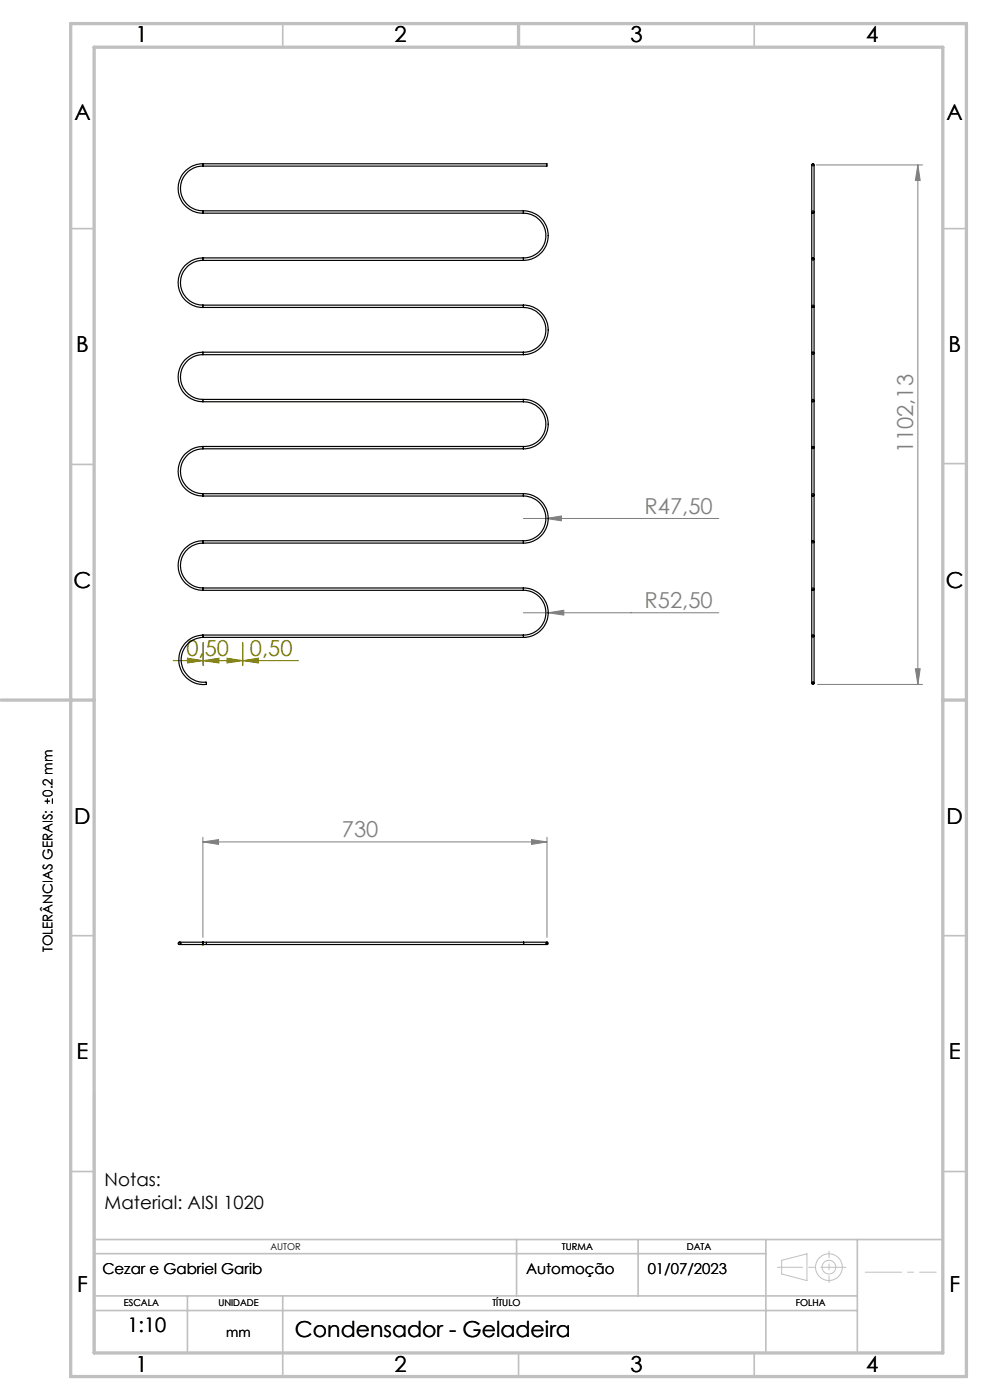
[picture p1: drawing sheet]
<svg xmlns="http://www.w3.org/2000/svg" width="210mm" height="297mm" viewBox="0 0 210 297" stroke-linecap="round" stroke-linejoin="round" font-family="sans-serif">
<path d="M9.5 170h1.1M10.1 169.4v1.1M11.1 169.4v1.1" fill="none" stroke="#000" stroke-width=".21"/>
<g fill="none" stroke="#c0c0c0" stroke-width=".21">
<path d="M165.8 267.4l5.4-1.4v5.7l-5.4-1.4z"/>
<circle cx="175.8" cy="268.8" r="1.44"/>
<circle cx="175.8" cy="268.8" r="2.83"/>
</g>
<path d="M39.8 139.6l3.3 .6-3.3 .4zM43.1 136.3v4.8M48.2 139.6l3.3 .6-3.3 .4zM51.5 136.3v4.8M36.7 140.2h26.6M43.1 140.2l3.3-.6v1zM51.5 140.2l3.3-.6v1zM42.8 200.4h.5M43 200.1v.5" fill="none" stroke="#808000" stroke-width=".21"/>
<g fill="none" stroke="#808080" stroke-width=".21">
<path d="M173.2 35h22.5M194.7 35v110.2M194.7 35l.5 3.3h-1zM111 110h41.5M115.8 110l3.3-.5v1zM111 130h41.5M116.3 130l3.3-.5v1zM173.4 145.2h22.3M194.2 141.9h1l-.5 3.3zM43 178.6l3.4-.5v1zM43 177.6v21.3M43 178.6h73"/>
<path d="M112.7 178.1l3.3 .5-3.3 .5zM116 177.6v21.3"/>
</g>
<path d="M42.8 200.4h.1M43.1 200.1h.1M43.1 200.6h.1M43.3 200.4h.1" fill="none" stroke="#808000" stroke-width=".21" stroke-dasharray="15.2 1.3 1.3 1.3"/>
<path d="M183.5 269.9h15.1" fill="none" stroke="#c0c0c0" stroke-width=".21" stroke-dasharray="15.2 1.3 1.3 1.3" stroke-dashoffset="7.5"/>
<path d="M200 260.4v7.3" fill="none" stroke="#c0c0c0" stroke-width=".21" stroke-dasharray="15.2 1.3 1.3 1.3" stroke-dashoffset="13.5"/>
<path d="M175.9 265.4v6.7" fill="none" stroke="#c0c0c0" stroke-width=".21" stroke-dasharray="15.2 1.3 1.3 1.3" stroke-dashoffset="13.8"/>
<path d="M164.9 268.8h14.5" fill="none" stroke="#c0c0c0" stroke-width=".21" stroke-dasharray="15.2 1.3 1.3 1.3" stroke-dashoffset="9.9"/>
<g fill="none" stroke="#c0c0c0" stroke-width=".35">
<path d="M60 5v5M160 5v5M15 48.5h5M200 48.5h5M15 98.5h5M200 98.4h5M15 198.5h5M200 198.5h5M15 248.5h5M200 248.5h5M20 274.9h161.9M20 263h180"/>
<path d="M20 278h161.9M20 266h142.5M39.8 274.9v12.1M60 274.9v17.1M109.6 263v11.9M135.4 263v11.9M162.5 263v24M181.9 263v24M110 287v5M160 287v5"/>
</g>
<path d="M20 231.8v55.2" fill="none" stroke="#c0c0c0" stroke-width=".5"/>
<path d="M15 5h190v287h-190zM20 10h180v277h-180zM110 5v5M.2 148.5h19.8M200 148.5h5" fill="none" stroke="#c0c0c0" stroke-width=".7"/>
<g fill="#808000">
<path d="M43.1 140.2l3.3-.6v1zM39.8 139.6l3.3 .6-3.3 .4z"/>
<path d="M48.2 139.6l3.3 .6-3.3 .4zM51.5 140.2l3.3-.6v1z"/>
</g>
<g fill="#808080">
<path d="M112.7 178.1l3.3 .5-3.3 .5zM43 178.6l3.4-.5v1z"/>
<path d="M115.8 110l3.3 .5v-1zM116.3 130l3.3 .5v-1z"/>
<path d="M194.7 35l.5 3.3h-1zM194.2 141.9h1l-.5 3.3z"/>
</g>
<g fill="none" stroke="#000" stroke-width=".25">
<path d="M43 35.2a4.7 4.7 0 0 0-4.7 4.8 4.7 4.7 0 0 0 4.7 4.7M43 34.7a5.2 5.2 0 0 0-5.2 5.3 5.2 5.2 0 0 0 5.2 5.2M43 34.7h73v.5h-73M43 34.7v.5M43 55.2a4.7 4.7 0 0 0-4.7 4.8 4.7 4.7 0 0 0 4.7 4.7M43 54.7a5.3 5.3 0 0 0-5.2 5.3 5.3 5.3 0 0 0 5.2 5.2M43 54.7v.5M43 44.7v.5M43 55.2h68M43 54.7h68M43 44.7h68M43 45.2h68"/>
<path d="M111 45.2a4.7 4.7 0 0 1 4.8 4.8 4.7 4.7 0 0 1-4.8 4.7M111 44.7a5.3 5.3 0 0 1 5.3 5.3 5.3 5.3 0 0 1-5.3 5.2M111 54.7v.5M111 44.7v.5M172.2 55v10M172.2 45v-9.7a.29 .29 0 0 1 .1-.5 .29 .29 0 0 1 .4 .2v10M172.2 45v10M172.2 55a.25 .25 0 0 1 .2-.3 .25 .25 0 0 1 .3 .3M172.2 45a.25 .25 0 0 0 .2 .2 .25 .25 0 0 0 .3-.2M172.7 55v10M172.7 45v10M43 75.2a4.7 4.7 0 0 0-4.7 4.8 4.7 4.7 0 0 0 4.7 4.7"/>
<path d="M43 74.7a5.3 5.3 0 0 0-5.2 5.3 5.3 5.3 0 0 0 5.2 5.2M43 64.7v.5M43 74.7v.5M43 75.2h68M43 74.7h68M43 64.7h68M43 65.2h68M111 65.2a4.7 4.7 0 0 1 4.8 4.8 4.7 4.7 0 0 1-4.8 4.7M111 64.7a5.3 5.3 0 0 1 5.3 5.3 5.3 5.3 0 0 1-5.3 5.2M111 64.7v.5M111 74.7v.5M172.2 75v10"/>
<path d="M172.2 65v10M172.2 75a.25 .25 0 0 1 .2-.3 .25 .25 0 0 1 .3 .3M172.2 65a.25 .25 0 0 0 .2 .2 .25 .25 0 0 0 .3-.2M172.7 75v10M172.7 65v10M43 95.2a4.8 4.8 0 0 0-4.7 4.8 4.8 4.8 0 0 0 4.7 4.7M43 94.7a5.3 5.3 0 0 0-5.2 5.3 5.3 5.3 0 0 0 5.2 5.2M43 94.7v.5M43 84.7v.5M43 84.7h68M43 85.2h68M43 95.2h68"/>
<path d="M43 94.7h68M111 85.2a4.7 4.7 0 0 1 4.8 4.8 4.7 4.7 0 0 1-4.8 4.7M111 84.7a5.2 5.2 0 0 1 5.3 5.3 5.2 5.2 0 0 1-5.3 5.2M111 84.7v.5M111 94.7v.5M172.2 95v10M172.2 85v10M172.2 85a.25 .25 0 0 0 .2 .2 .25 .25 0 0 0 .3-.2M172.2 95a.25 .25 0 0 1 .2-.3 .25 .25 0 0 1 .3 .3M172.7 95v10M172.7 85v10M43 115.2a4.8 4.8 0 0 0-4.7 4.8 4.8 4.8 0 0 0 4.7 4.7"/>
<path d="M43 114.7a5.3 5.3 0 0 0-5.2 5.3 5.3 5.3 0 0 0 5.2 5.2M43 104.7v.5M43 114.7v.5M43 104.7h68M43 105.2h68M43 115.2h68M43 114.7h68M111 105.2a4.7 4.7 0 0 1 4.8 4.8 4.7 4.7 0 0 1-4.8 4.7M111 104.7a5.2 5.2 0 0 1 5.3 5.3 5.2 5.2 0 0 1-5.3 5.2M111 104.7v.5M111 114.7v.5M172.2 115v10"/>
<path d="M172.2 105v10M172.2 115a.25 .25 0 0 1 .2-.3 .25 .25 0 0 1 .3 .3M172.2 105a.25 .25 0 0 0 .2 .2 .25 .25 0 0 0 .3-.2M172.7 115v10M172.7 105v10M43 134.7a5.2 5.2 0 0 0-5.1 5.6 5.2 5.2 0 0 0 5.9 4.8l-.1-.3a4.8 4.8 0 0 1-5.3-4.5 4.8 4.8 0 0 1 4.7-5.1M43 134.7v.5M43 124.7v.5M43 124.7h68M43 125.2h68M43 135.2h68M43 134.7h68"/>
<path d="M111 125.2a4.7 4.7 0 0 1 4.8 4.8 4.7 4.7 0 0 1-4.8 4.7M111 124.7a5.2 5.2 0 0 1 5.3 5.3 5.2 5.2 0 0 1-5.3 5.2M111 124.7v.5M111 134.7v.5M172.2 135v9.3a.6 .6 0 0 0 .2 .9l.1-.1a2.24 2.24 0 0 0 .2-1.6v-8.5M172.2 125v10M172.2 125a.25 .25 0 0 0 .2 .2 .25 .25 0 0 0 .3-.2M172.2 135a.25 .25 0 0 1 .2-.3 .25 .25 0 0 1 .3 .3M172.7 125v10M172.2 144.9v.1M172.7 144.9v.1M43 199.9h-4.7a.34 .34 0 0 0-.4 0 .34 .34 0 0 0 0 .5 .34 .34 0 0 0 .4 0h4.7"/>
<path d="M43 199.9v.5M43 199.9h73M116 199.9a.25 .25 0 0 1 .3 .2 .25 .25 0 0 1-.3 .3M116 199.9v.5M43 200.4h73"/>
</g>
<g fill="none" stroke="#000" stroke-width=".21" stroke-dasharray="1.3 .6">
<path d="M43.1 35.2v-.5M43.1 55.2v-.5M43.1 44.7v.5M111.1 55.2v-.5M111.1 44.7v.5M43.1 64.7v.5M43.1 75.2v-.5M111.1 64.7v.5M111.1 75.2v-.5M43.1 95.2v-.5M43.1 84.7v.5M111.1 84.7v.5"/>
<path d="M111.1 95.2v-.5M43.1 104.7v.5M43.1 115.2v-.5M111.1 104.7v.5M111.1 115.2v-.5M43.1 135v.2M43.1 124.7v.5M111.1 124.7v.5M111.1 135.2v-.5M172.2 144.9l.3 .3M172.2 145v-.2M172.5 145.2l.2-.3"/>
<path d="M43.1 199.9v.5M43.1 200.4v-.5"/>
</g>
<g fill="none" stroke="#000" stroke-width=".21" stroke-dasharray="1.3 .6" stroke-dashoffset=".4">
<path d="M172.7 35a.25 .25 0 0 1-.2 .2 .25 .25 0 0 1-.3-.2M172.7 55a.25 .25 0 0 1-.2 .2 .25 .25 0 0 1-.3-.2M172.7 45a.25 .25 0 0 0-.2-.3 .25 .25 0 0 0-.3 .3M172.7 75a.25 .25 0 0 1-.2 .2 .25 .25 0 0 1-.3-.2M172.7 65a.25 .25 0 0 0-.2-.3 .25 .25 0 0 0-.3 .3M172.7 85a.25 .25 0 0 0-.2-.3 .25 .25 0 0 0-.3 .3M172.7 95a.25 .25 0 0 1-.2 .2 .25 .25 0 0 1-.3-.2M172.7 115a.25 .25 0 0 1-.2 .2 .25 .25 0 0 1-.3-.2M172.7 105a.25 .25 0 0 0-.2-.3 .25 .25 0 0 0-.3 .3M172.2 135a.25 .25 0 0 0 .3 .2 .25 .25 0 0 0 .2-.2M172.7 125a.25 .25 0 0 0-.2-.3 .25 .25 0 0 0-.3 .3M172.2 144.8l.4-.1 .1 .3"/>
<path d="M38.1 199.9a.25 .25 0 0 1 .2 .2 .25 .25 0 0 1-.2 .3M38.2 199.9l-.3 .2 .3 .3M38.2 199.9l.2 .2-.2 .3M116.1 200.4a.25 .25 0 0 1-.3-.3 .25 .25 0 0 1 .3-.2"/>
</g>
<path d="M172.7 144.9a.25 .25 0 0 0-.2-.2 .25 .25 0 0 0-.3 .2" fill="none" stroke="#000" stroke-width=".21" stroke-dasharray="1.3 .6" stroke-dashoffset=".3"/>
<path d="M43.1 200.1v.3v-.5v.2M43.8 200.1v.3v-.5v.2M111.1 200.1v.3v-.5v.2" fill="none" stroke="#000" stroke-width=".21" stroke-dasharray="1.3 .6" stroke-dashoffset=".5"/>
<g font-size="4.7">
<text x="28.7" y="9">1</text>
<text x="83.7" y="9">2</text>
<text x="133.7" y="9">3</text>
<text x="183.7" y="9">4</text>
<text x="15.8" y="25.5">A</text>
<text x="200.8" y="25.5">A</text>
<text x="16.2" y="74.7">B</text>
<text x="201.2" y="74.8">B</text>
<text x="15.6" y="124.7">C</text>
<text x="200.6" y="124.7">C</text>
<text x="15.8" y="174.7">D</text>
<text x="200.8" y="174.8">D</text>
<text x="16.2" y="224.7">E</text>
<text x="201.3" y="224.7">E</text>
<text x="16.4" y="274">F</text>
<text x="201.4" y="274">F</text>
<text x="62.6" y="283.7">Condensador - Geladeira</text>
<text x="28.7" y="291">1</text>
<text x="83.7" y="291">2</text>
<text x="133.7" y="291">3</text>
<text x="183.7" y="291">4</text>
</g>
<g font-size="4.7" fill="#808080">
<text x="193.7" y="96.2" transform="rotate(-90 193.7 96.2)">1102,13</text>
<text x="136.7" y="108.9">R47,50</text>
<text x="136.7" y="128.9">R52,50</text>
<text x="72.5" y="177.6">730</text>
</g>
<g font-size="4.7" fill="#808000">
<text x="39.6" y="139.1">0,50</text>
<text x="53" y="139.1">0,50</text>
</g>
<text font-size="4.2" x="27.1" y="282.7">1:10</text>
<g font-size="3.9">
<text x="22.2" y="251.6">Notas:</text>
<text x="22.2" y="256.5">Material: AISI 1020</text>
</g>
<g font-size="3.2">
<text x="21.7" y="270.3">Cezar e Gabriel Garib</text>
<text x="111.6" y="270.3">Automoção</text>
<text x="137.4" y="270.3">01/07/2023</text>
</g>
<g font-size="2.8">
<text x="11.1" y="169" transform="rotate(-90 11.1 169)">0.2 mm</text>
<text x="11.1" y="202" transform="rotate(-90 11.1 202)">TOLERÂNCIAS GERAIS:</text>
<text x="48" y="283.7">mm</text>
</g>
<g font-size="2">
<text x="57.4" y="265.1">AUTOR</text>
<text x="119.2" y="265.1">TURMA</text>
<text x="145.7" y="265.2">DATA</text>
<text x="26.3" y="277.1">ESCALA</text>
<text x="46.3" y="277.1">UNIDADE</text>
<text x="104.4" y="277.1">TÍTULO</text>
<text x="168.8" y="277.1">FOLHA</text>
</g>
</svg>
